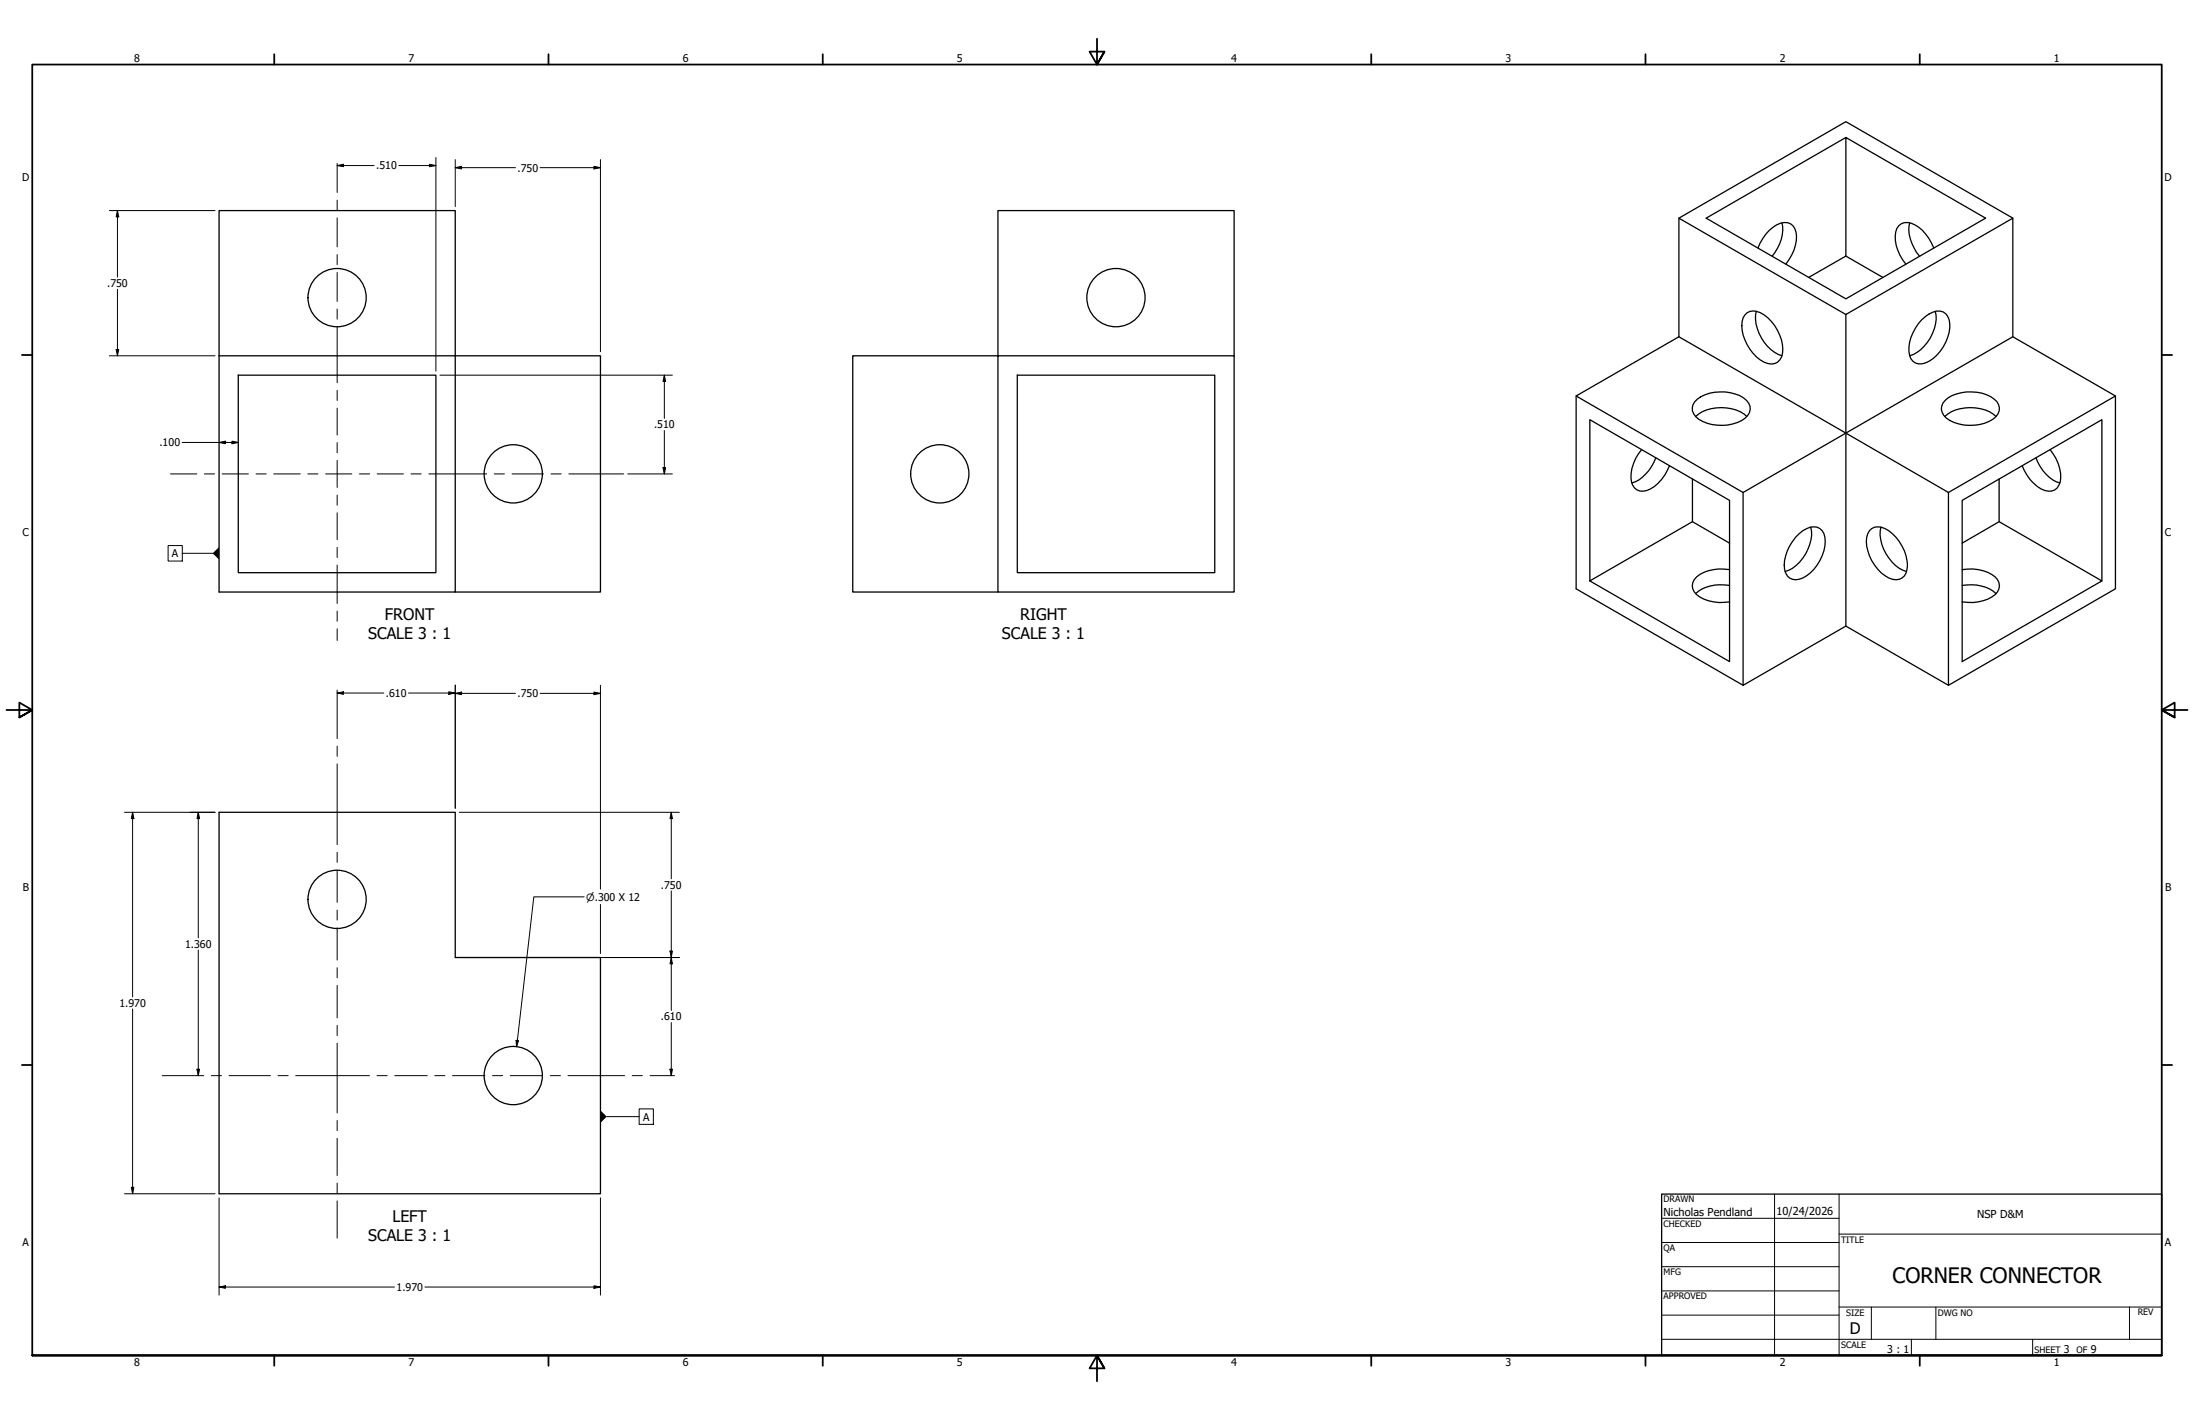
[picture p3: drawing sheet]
<svg xmlns="http://www.w3.org/2000/svg" width="864mm" height="559mm" viewBox="0 0 864 559" stroke-linecap="round" stroke-linejoin="round" font-family="sans-serif">
<!-- layer: Visible (ANSI) -->
<g fill="none" stroke="#000" stroke-width=".51">
<path d="M726.6 54.1l-55 31.8 55 31.7 55-31.7-55-31.8v46.7l-14.6 8.4M86.2 82.9h93v57.1h-93zM660.8 85.9l65.8-38 65.7 38M692 97.6a14.6 14.6 0 0 1 10.3-10 4.6 4.6 0 0 1 4.8 5.3 17.4 17.4 0 0 1-4.2 11M701.4 87.7a15.6 15.6 0 0 1-3.9 13.1M751.7 87.7a15.6 15.6 0 0 0 3.9 13.1M761.2 97.6a14.6 14.6 0 0 0-10.4-10 4.6 4.6 0 0 0-4.8 5.3 17.4 17.4 0 0 0 4.2 11M726.6 100.8l14.5 8.4M686.8 124a5.3 5.3 0 0 1 7.6 0 17.5 17.5 0 0 1 7.2 15.1 4.6 4.6 0 0 1-7.2 3.5 17.2 17.2 0 0 1-8.7-16.1zM691.3 122.5a16.4 16.4 0 0 0 10.1 17.5M726.6 123.8l65.7-37.9v46.6l-65.7 37.9zM726.6 123.8l-65.8-37.9v46.6"/>
<path d="M756.5 125.8a8.2 8.2 0 0 1 8.4-3.1 6.9 6.9 0 0 1 2.3 8.2 17.1 17.1 0 0 1-9.3 11.9 4.5 4.5 0 0 1-6.5-4.5 16.9 16.9 0 0 1 5.1-12.5zM761.7 122.5a16 16 0 0 1-5.7 15.1l-2.9 1.9-1.4 .5M792.3 132.5l40.4 23.3M86.2 140v93h93v-93h57.1v93h-57.1M93.8 147.6h77.8v77.8h-77.8zM392.8 140h93v93h-93zM400.4 147.6h77.8v77.8h-77.8zM485.8 140v-57.1h-93v57.1h-57.1v93h57.1M620.4 155.8l40.4-23.3 65.8 37.9-40.5 23.4zM620.4 155.8v75.9l65.7 38M667.1 158.1a15.5 15.5 0 0 1 16-3 6.8 6.8 0 0 1 5.8 6 7.8 7.8 0 0 1-6.8 5.7 16.2 16.2 0 0 1-14.6-2.8 4.3 4.3 0 0 1-.4-5.9zM765.6 157.6a16.4 16.4 0 0 1 16.5-2.2 7.4 7.4 0 0 1 4.9 5.1 6.9 6.9 0 0 1-5.8 6.1 17 17 0 0 1-15.1-2.1 4.4 4.4 0 0 1-.5-6.9z"/>
<path d="M646.2 176.9a14.6 14.6 0 0 0-3.6 14 4.7 4.7 0 0 0 7.1 1.5 17.8 17.8 0 0 0 7.5-9.1M667.4 163.9a16.2 16.2 0 0 1 20.2 0M726.6 170.4l40.4 23.4v75.9l-40.4-23.3zM765.5 163.9a16.3 16.3 0 0 1 16-2.5l1.6 .7 2.6 1.8M807 176.9a16.5 16.5 0 0 1 4 12.6 4.6 4.6 0 0 1-7.6 2.9 17.3 17.3 0 0 1-7.4-9.1M651.8 180.1a15.9 15.9 0 0 1-9.5 10M666.2 188.5v16.8l14.6 8.4M686.1 193.8v75.9l40.5-23.3M767 193.8l65.7-38v75.9l-65.7 38M786.9 188.5v16.8l40.4 23.3-54.9 31.7v-63.4l54.9-31.7v63.4M801.4 180.1a15.5 15.5 0 0 0 9.4 10M666.2 205.3l-40.4 23.3 55 31.7v-63.4l-55-31.7v63.4"/>
<path d="M708.2 210.1a6.7 6.7 0 0 1 8.1-2.1 7.9 7.9 0 0 1 1.6 8.7 16 16 0 0 1-9.7 11.3 4.4 4.4 0 0 1-5.8-4 17.2 17.2 0 0 1 5.8-13.9zM712.7 207.5a16.2 16.2 0 0 1-4.4 13.7 11.4 11.4 0 0 1-5.7 3.7M735.8 208.9a5.5 5.5 0 0 1 7.7 0 17.5 17.5 0 0 1 7.1 15.1 4.6 4.6 0 0 1-7.1 3.5 17 17 0 0 1-8.7-16zM740.3 207.5a16.3 16.3 0 0 0 10.1 17.4M786.9 205.3l-14.5 8.4M680.8 224.2a14.9 14.9 0 0 0-13.9 3.9 4.7 4.7 0 0 0 2.2 6.8 17.8 17.8 0 0 0 11.7 2M680.8 230.4a15.7 15.7 0 0 0-13.4 3.2M772.4 224.2a15.1 15.1 0 0 1 13.9 3.9 4.7 4.7 0 0 1-2.3 6.8 17.5 17.5 0 0 1-11.6 2M772.4 230.4a15.8 15.8 0 0 1 13.3 3.2M86.2 319.7h93v57.1h57.1v93h-150.1z"/>
<circle cx="132.7" cy="117.1" r="11.5"/>
<circle cx="439.3" cy="117.1" r="11.5"/>
<circle cx="202" cy="186.5" r="11.5"/>
<circle cx="369.9" cy="186.5" r="11.5"/>
<circle cx="132.7" cy="353.9" r="11.5"/>
<circle cx="202" cy="423.3" r="11.5"/>
</g>
<!-- layer: Border (ANSI) -->
<g fill="none" stroke="#000" stroke-width=".7">
<path d="M431.8 15.2v10.2l-2.9-5.1h5.8l-2.9 5.1 2.9-5.1M107.9 21.3v4.1M215.9 21.3v4.1M323.8 21.3v4.1M539.8 21.3v4.1M647.7 21.3v4.1M755.6 21.3v4.1M8.6 139.7h4.1M850.9 139.7h4.1M2.5 279.4h10.2l-5.1-2.9v5.8l5.1-2.9-5.1 2.9M861.1 279.4h-10.2l5.1-2.9v5.8l-5.1-2.9 5.1 2.9M8.6 419.1h4.1"/>
<path d="M850.9 419.1h4.1M12.7 533.4v-508h838.2v508h-838.2h838.2M107.9 533.4v4.1M215.9 533.4v4.1M323.8 533.4v4.1M434.7 538.5l-2.9-5.1 2.9 5.1h-5.8l2.9-5.1v10.2M539.8 533.4v4.1M647.7 533.4v4.1M755.6 533.4v4.1"/>
</g>
<!-- layer: Title (ANSI) -->
<g fill="none" stroke="#000" stroke-width=".39">
<path d="M654 479.4h69.9M698.5 469.9v63.5M723.9 469.9v63.5M654 488.9h69.9M654 498.5h69.9M723.9 485.6h127M654 508h69.9M654 517.5h69.9M723.9 514.3h127M736.6 514.3v12.7M762 514.3v12.7M838.2 514.3v12.7"/>
<path d="M654 527h196.9M752.3 527v6.4M800.1 527v6.4"/>
</g>
<path d="M654 469.9h196.9v63.5h-196.9z" fill="none" stroke="#000" stroke-width=".51"/>
<!-- layer: Dimension (ANSI) -->
<g fill="none" stroke="#000" stroke-width=".39">
<path d="M132.7 65.2l2.5-.6v1zM132.7 65.2h14.6M157 65.2h14.6M169 64.6l2.6 .6-2.6 .4zM171.6 62v84.1M179.2 66l2.5-.5v1zM179.2 62.8v18.5M179.2 66h23.7M212.6 66h23.7M233.8 65.5l2.5 .5-2.5 .5zM236.3 62.8v75.6M43.1 82.9h41.5"/>
<path d="M46.2 82.9l.5 2.4h-1zM46.2 82.9v26.1M46.2 113.9v26.1M45.7 137.5h1l-.5 2.5zM43.1 140h41.5M173.2 147.6h91.5M261.5 147.6l.5 2.5h-1zM261.5 147.6v17.1M71.7 174.1h22.1M86.2 174.1l2.5-.5v1zM91.3 173.6l2.5 .5-2.5 .5zM261.5 169.4v17.1"/>
<path d="M247.1 186.5h17.6M261 184h1l-.5 2.5zM132.7 272.7l2.5-.5v1zM132.7 272.7h18.4M160.8 272.7h18.4M176.7 272.2l2.5 .5-2.5 .5zM179.2 272.9l2.5-.5v1zM179.2 269.6v48.5M179.2 272.9h23.7M212.6 272.9h23.7M233.8 272.4l2.5 .5-2.5 .5zM236.3 269.7v80.2"/>
<path d="M49 319.7h35.6M52.2 319.7l.5 2.4h-1zM52.2 319.7v72.6M78 319.7l.5 2.4h-1zM78 319.7v49.4M180.8 319.7h86.6M264.2 319.7l.5 2.4h-1zM264.2 319.7v26.1M229.9 352.9h-19.8l-6.8 59M236.3 355.9v19.3M264.2 350.6v47M78 373.8v49.5"/>
<path d="M180.8 376.8h86.6M263.7 374.3h1l-.5 2.5zM264.2 376.8l.5 2.5h-1zM52.2 397.1v72.7M203.1 409.4l1 .1-.8 2.4zM264.2 402.4v20.9M77.5 420.8h1l-.5 2.5zM263.7 420.8h1l-.5 2.5zM49 469.8h35.6M51.7 467.2h1l-.5 2.6zM86.2 471.4v38.3M236.3 471.4v38.3"/>
<path d="M86.2 506.5l2.5-.5v1zM86.2 506.5h69.1M167.3 506.5h69M233.8 506l2.5 .5-2.5 .5z"/>
</g>
<g fill="#000">
<path d="M132.7 65.2l2.5-.6v1zM169 64.6l2.6 .6-2.6 .4zM179.2 66l2.5-.5v1zM233.8 65.5l2.5 .5-2.5 .5zM46.2 82.9l.5 2.4h-1zM45.7 137.5h1l-.5 2.5zM261.5 147.6l.5 2.5h-1zM86.2 174.1l2.5-.5v1zM91.3 173.6l2.5 .5-2.5 .5zM261 184h1l-.5 2.5zM132.7 272.7l2.5-.5v1zM176.7 272.2l2.5 .5-2.5 .5z"/>
<path d="M179.2 272.9l2.5-.5v1zM233.8 272.4l2.5 .5-2.5 .5zM52.2 319.7l.5 2.4h-1zM78 319.7l.5 2.4h-1zM264.2 319.7l.5 2.4h-1zM263.7 374.3h1l-.5 2.5zM264.2 376.8l.5 2.5h-1zM203.1 409.4l1 .1-.8 2.4zM77.5 420.8h1l-.5 2.5zM263.7 420.8h1l-.5 2.5zM51.7 467.2h1l-.5 2.6zM86.2 506.5l2.5-.5v1z"/>
<path d="M233.8 506l2.5 .5-2.5 .5z"/>
</g>
<!-- layer: Centerline (ANSI) -->
<g fill="none" stroke="#000" stroke-width=".39">
<path d="M132.7 64.3v11.5M132.7 78.7v4M132.7 85.7v11.5M132.7 100.2v3.9M132.7 107.2v11.4M132.7 121.6v4M132.7 128.6v22M132.7 153.6v4M132.7 160.6v10.6M132.7 174.2v4M67.1 186.5h10.4M80.5 186.5h4"/>
<path d="M87.4 186.5h10.4M100.8 186.5h4M107.8 186.5h10.4M121.2 186.5h4M128.1 186.5h10.4M132.7 181.2v10.6M132.7 194.8v4M141.5 186.5h4M148.5 186.5h10.3M161.8 186.5h4M168.8 186.5h22.8M194.6 186.5h4"/>
<path d="M201.5 186.5h12.4M216.9 186.5h4M223.9 186.5h21.6M132.7 201.8v10.6M132.7 215.4v4M132.7 222.4v15.1M132.7 240.5v4M132.7 247.5v4.5M132.7 271.6v19M132.7 293.6v4M132.7 300.6v31.8M132.7 335.4v3.9"/>
<path d="M132.7 342.4v12.7M132.7 358.1v4M132.7 365.1v12.7M132.7 380.8v4M132.7 387.8v12.8M132.7 403.5v4M132.7 410.5v27.5M63.9 423.3h16.3M83.2 423.3h4M90.2 423.3h16.2M109.4 423.3h4M116.4 423.3h29"/>
<path d="M148.4 423.3h4M155.4 423.3h12.7M171.1 423.3h4M178.1 423.3h12.8M193.9 423.3h4M200.9 423.3h12.7M216.6 423.3h4M223.6 423.3h22.3M248.9 423.3h4M255.8 423.3h9.7M132.7 440.9v4M132.7 447.9v14.7"/>
<path d="M132.7 465.6v4M132.7 472.6v14.6"/>
</g>
<!-- layer: Symbol (ANSI) -->
<path d="M83.7 217.7l2.5-2.4v4.9zM236.3 436.9l2.5 2.5-2.5 2.5z" fill="#000"/>
<path d="M66.2 214.7h5.6v6.1h-5.6zM71.8 217.7h11.9M238.8 439.4h12.8M251.6 436.4h5.6v6.1h-5.6z" fill="none" stroke="#000" stroke-width=".39"/>
<text font-size="8.4" x="745" y="504.7">CORNER CONNECTOR</text>
<g font-size="6.3">
<text x="151.5" y="244.2">FRONT</text>
<text x="401.5" y="244.2">RIGHT</text>
<text x="144.9" y="251.7">SCALE 3 : 1</text>
<text x="394.4" y="251.7">SCALE 3 : 1</text>
<text x="154.4" y="480.8">LEFT</text>
<text x="144.9" y="488.4">SCALE 3 : 1</text>
<text x="728.1" y="524.9">D</text>
</g>
<g font-size="4.3">
<text x="654.8" y="478.6">Nicholas Pendland</text>
<text x="699.3" y="478">10/24/2026</text>
<text x="778.2" y="479.4">NSP D&amp;M</text>
</g>
<g font-size="4.2">
<text x="52.8" y="24.4">8</text>
<text x="160.8" y="24.4">7</text>
<text x="268.7" y="24.4">6</text>
<text x="376.7" y="24.4">5</text>
<text x="484.6" y="24.4">4</text>
<text x="592.6" y="24.4">3</text>
<text x="700.5" y="24.4">2</text>
<text x="808.5" y="24.4">1</text>
<text x="8.8" y="71.4">D</text>
<text x="148.1" y="66.7">.510</text>
<text x="203.7" y="67.5">.750</text>
<text x="852" y="71.4">D</text>
<text x="42.2" y="113">.750</text>
<text x="257.4" y="168.6">.510</text>
<text x="62.8" y="175.6">.100</text>
<text x="8.9" y="211.1">C</text>
<text x="852.2" y="211.1">C</text>
<text x="67.7" y="219.3">A</text>
<text x="151.9" y="274.3">.610</text>
<text x="203.7" y="274.4">.750</text>
<text x="9" y="350.8">B</text>
<text x="260.1" y="349.8">.750</text>
<text x="852.2" y="350.8">B</text>
<text x="72.8" y="373">1.360</text>
<text x="47" y="396.2">1.970</text>
<text x="260.1" y="401.6">.610</text>
<text x="253.1" y="440.9">A</text>
<text x="8.9" y="490.5">A</text>
<text x="852.2" y="490.5">A</text>
<text x="156.1" y="508">1.970</text>
<text x="742.9" y="532.6">3 : 1</text>
<text x="812.4" y="532.6">3</text>
<text x="823" y="532.6">9</text>
<text x="52.8" y="537.5">8</text>
<text x="160.8" y="537.5">7</text>
<text x="268.7" y="537.5">6</text>
<text x="376.7" y="537.5">5</text>
<text x="484.6" y="537.5">4</text>
<text x="592.6" y="537.5">3</text>
<text x="700.5" y="537.5">2</text>
<text x="808.5" y="537.5">1</text>
</g>
<text font-size="3.9" x="230.7" y="354.4">⌀.300 X 12</text>
<g font-size="3.5">
<text x="654.8" y="473.2">DRAWN</text>
<text x="654.8" y="482.8">CHECKED</text>
<text x="724.7" y="488.9">TITLE</text>
<text x="654.8" y="492.3">QA</text>
<text x="654.8" y="501.8">MFG</text>
<text x="654.8" y="511.4">APPROVED</text>
<text x="726.7" y="517.7">SIZE</text>
<text x="762.8" y="517.7">DWG NO</text>
<text x="841.4" y="517.7">REV</text>
<text x="724.7" y="530.4">SCALE</text>
<text x="800.9" y="532.6">SHEET</text>
<text x="817.4" y="532.6">OF</text>
</g>
</svg>
